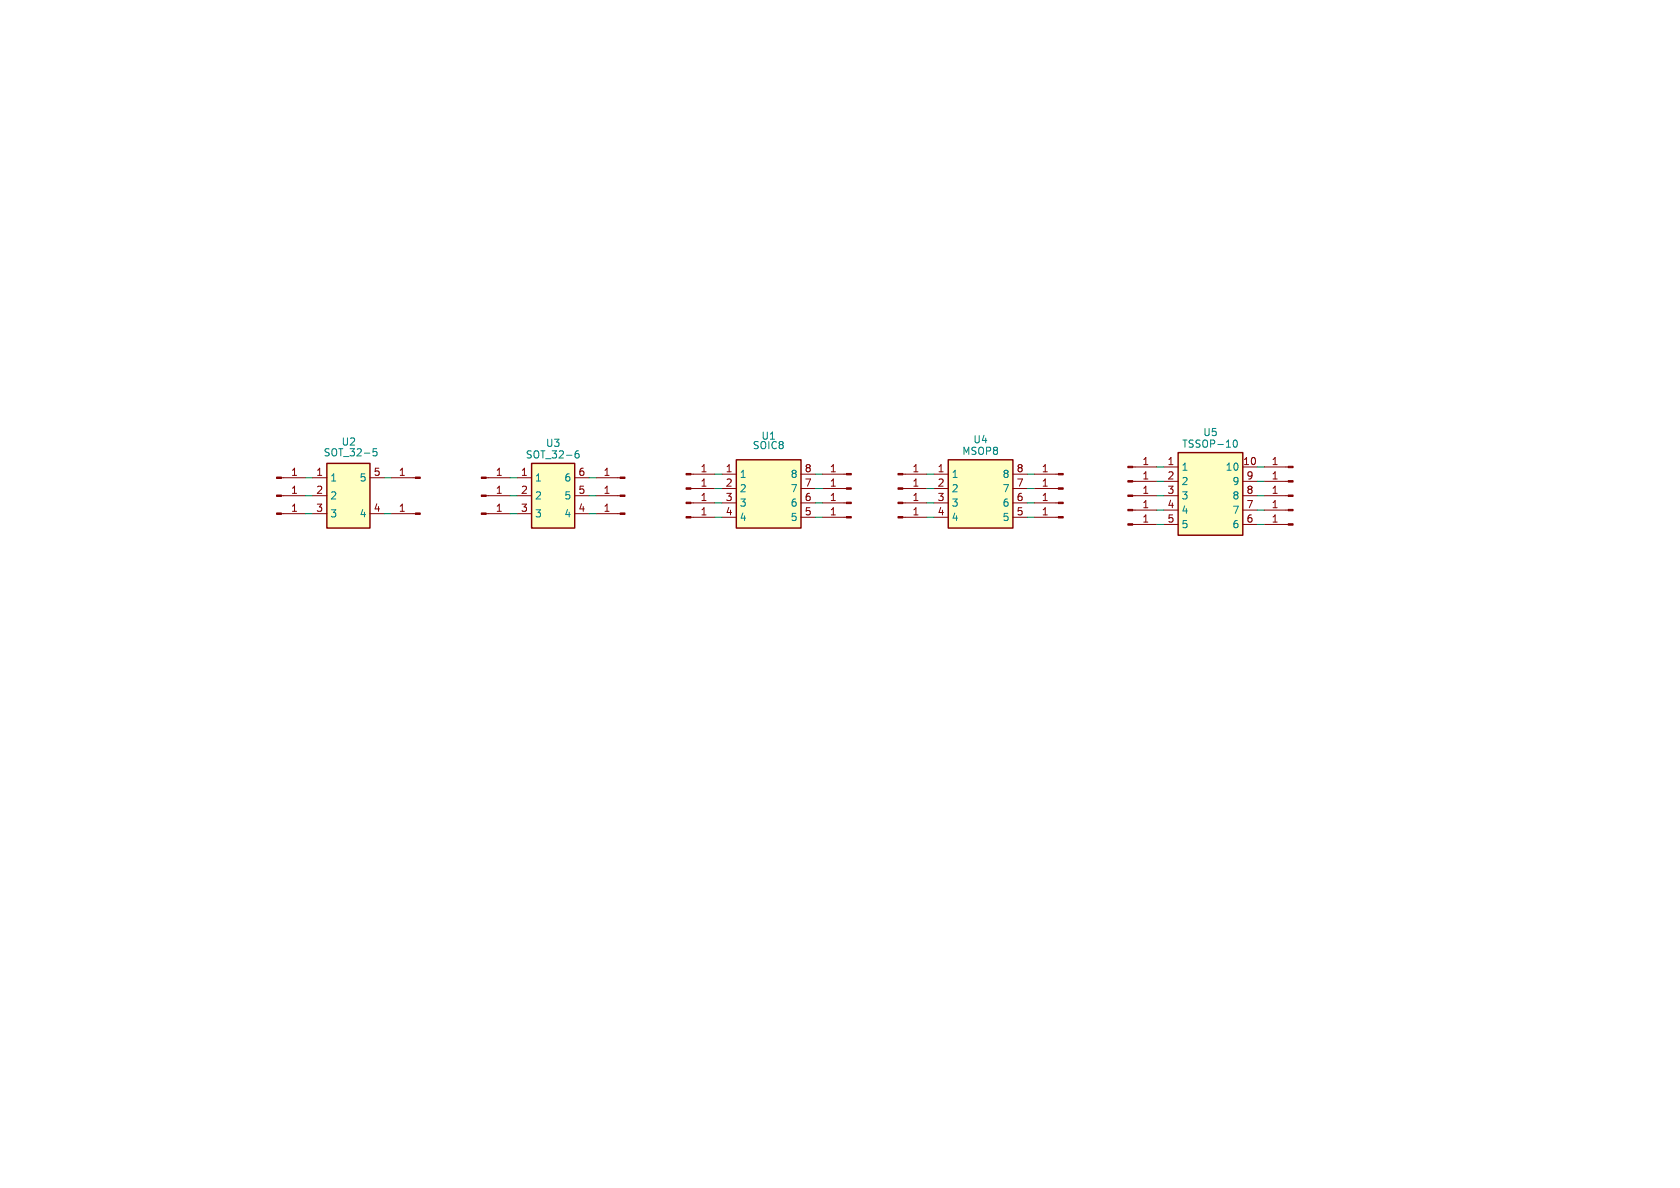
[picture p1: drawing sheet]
<svg xmlns="http://www.w3.org/2000/svg" width="297mm" height="210mm" viewBox="0 0 297 210" stroke-linecap="round" stroke-linejoin="round" font-family="sans-serif">
<g fill="none" stroke="#840000" stroke-width=".18">
<path d="M49.8 90.8h4.2M49.8 87.6h4.2M49.8 84.5h4.2M55.2 90.8h2.6M55.2 87.6h2.6M55.2 84.5h2.6M65.4 90.8h2.5M65.4 84.5h2.5M69.2 90.8h4.2M69.2 84.5h4.2M86 90.8h4.2M86 87.6h4.2"/>
<path d="M86 84.5h4.2M91.4 90.8h2.6M91.4 87.6h2.6M91.4 84.5h2.6M101.6 90.8h2.5M101.6 87.6h2.5M101.6 84.5h2.5M105.4 90.8h4.2M105.4 87.6h4.2M105.4 84.5h4.2M122.1 91.4h4.3M122.1 83.8h4.3"/>
<path d="M122.1 88.9h4.3M122.1 86.4h4.3M127.6 91.4h2.6M127.6 83.8h2.6M127.6 88.9h2.6M127.6 86.4h2.6M141.6 91.4h2.5M141.6 83.8h2.5M141.6 88.9h2.5M141.6 86.4h2.5M145.4 91.4h4.2M145.4 83.8h4.2"/>
<path d="M145.4 88.9h4.2M145.4 86.4h4.2M159.6 91.4h4.2M159.6 83.8h4.2M159.6 88.9h4.2M159.6 86.4h4.2M165.1 91.4h2.5M165.1 83.8h2.5M165.1 88.9h2.5M165.1 86.4h2.5M179.1 91.4h2.5M179.1 83.8h2.5"/>
<path d="M179.1 88.9h2.5M179.1 86.4h2.5M182.9 91.4h4.2M182.9 83.8h4.2M182.9 88.9h4.2M182.9 86.4h4.2M200.3 87.6h4.2M200.3 82.6h4.2M200.3 85.1h4.2M200.3 92.7h4.2M200.3 90.2h4.2M205.7 87.6h2.6"/>
<path d="M205.7 82.6h2.6M205.7 85.1h2.6M205.7 92.7h2.6M205.7 90.2h2.6M219.7 87.6h2.5M219.7 82.6h2.5M219.7 85.1h2.5M219.7 92.7h2.5M219.7 90.2h2.5M223.5 87.6h4.2M223.5 82.6h4.2M223.5 85.1h4.2"/>
<path d="M223.5 92.7h4.2M223.5 90.2h4.2"/>
</g>
<g fill="#840000" stroke="#840000" stroke-width=".18">
<path d="M187.1 91.3h.9v.3h-.9z"/>
<path d="M149.6 83.7h.9v.2h-.9z"/>
<path d="M109.6 90.7h.9v.2h-.9z"/>
<path d="M109.6 87.5h.9v.3h-.9z"/>
<path d="M187.1 83.7h.9v.2h-.9z"/>
<path d="M109.6 84.3h.9v.3h-.9z"/>
<path d="M187.1 88.8h.9v.2h-.9z"/>
<path d="M187.1 86.2h.9v.3h-.9z"/>
<path d="M48.9 87.5h.9v.3h-.9z"/>
<path d="M149.6 88.8h.9v.2h-.9z"/>
<path d="M227.7 82.4h.9v.3h-.9z"/>
<path d="M227.7 85h.9v.2h-.9z"/>
<path d="M48.9 90.7h.9v.2h-.9z"/>
<path d="M48.9 84.3h.9v.3h-.9z"/>
<path d="M227.7 87.5h.9v.3h-.9z"/>
<path d="M85.1 84.3h.9v.3h-.9z"/>
<path d="M227.7 92.6h.9v.2h-.9z"/>
<path d="M227.7 90h.9v.3h-.9z"/>
<path d="M85.1 90.7h.9v.2h-.9z"/>
<path d="M85.1 87.5h.9v.3h-.9z"/>
<path d="M121.3 83.7h.8v.2h-.8z"/>
<path d="M121.3 86.2h.8v.3h-.8z"/>
<path d="M158.7 91.3h.9v.3h-.9z"/>
<path d="M158.7 83.7h.9v.2h-.9z"/>
<path d="M158.7 86.2h.9v.3h-.9z"/>
<path d="M158.7 88.8h.9v.2h-.9z"/>
<path d="M199.4 82.4h.9v.3h-.9z"/>
<path d="M199.4 87.5h.9v.3h-.9z"/>
<path d="M199.4 90h.9v.3h-.9z"/>
<path d="M199.4 85h.9v.2h-.9z"/>
<path d="M199.4 92.6h.9v.2h-.9z"/>
<path d="M121.3 91.3h.8v.3h-.8z"/>
<path d="M73.4 84.3h.9v.3h-.9z"/>
<path d="M73.4 90.7h.9v.2h-.9z"/>
<path d="M121.3 88.8h.8v.2h-.8z"/>
<path d="M149.6 91.3h.9v.3h-.9z"/>
<path d="M149.6 86.2h.9v.3h-.9z"/>
</g>
<g fill="#ffffc2" stroke="#ffffc2" stroke-width=".18">
<path d="M94 81.9h7.6v11.4h-7.6z"/>
<path d="M130.2 81.3h11.4v12h-11.4z"/>
<path d="M208.3 80h11.4v14.6h-11.4z"/>
<path d="M57.8 81.9h7.6v11.4h-7.6z"/>
<path d="M167.6 81.3h11.5v12h-11.5z"/>
</g>
<path d="M57.8 81.9h7.6v11.4h-7.6zM94 81.9h7.6v11.4h-7.6zM130.2 81.3h11.4v12h-11.4zM167.6 81.3h11.5v12h-11.5zM208.3 80h11.4v14.6h-11.4z" fill="none" stroke="#840000" stroke-width=".25"/>
<path d="M66.6 79.3h-.6l-.1 .6 .2-.1 .4 .1 .2 .1-.1 .5-.2 .1-.5-.1M102.3 79.7l-.4 .1a.85 .85 0 0 0 0 1.2l.4-.2 .1-.4-.3-.2h-.3l-.1 .2M218 78.3l.1-.4 .2-.1a.68 .68 0 0 1 .5 .6 .68 .68 0 0 1-.5 .7l-.2-.2-.1-.3" fill="none" stroke="#008484" stroke-width=".18"/>
<g fill="none" stroke="#008400" stroke-width=".18">
<path d="M54 87.6h1.2M54 90.8h1.2M54 84.5h1.2M67.9 90.8h1.3M67.9 84.5h1.3M90.2 87.6h1.2M90.2 90.8h1.2M90.2 84.5h1.2M104.1 87.6h1.3M104.1 90.8h1.3M104.1 84.5h1.3M126.4 86.4h1.2"/>
<path d="M126.4 88.9h1.2M126.4 83.8h1.2M126.4 91.4h1.2M144.1 86.4h1.3M144.1 88.9h1.3M144.1 83.8h1.3M144.1 91.4h1.3M163.8 86.4h1.3M163.8 88.9h1.3M163.8 83.8h1.3M163.8 91.4h1.3M181.6 86.4h1.3"/>
<path d="M181.6 88.9h1.3M181.6 83.8h1.3M181.6 91.4h1.3M204.5 85.1h1.2M204.5 87.6h1.2M204.5 90.2h1.2M204.5 92.7h1.2M204.5 82.6h1.2M222.2 85.1h1.3M222.2 87.6h1.3M222.2 90.2h1.3M222.2 92.7h1.3"/>
<path d="M222.2 82.6h1.3"/>
</g>
<g font-size="1.8" fill="#008484">
<text x="134.6" y="77.9">U1</text>
<text x="212.7" y="77.3">U5</text>
<text x="57.2" y="80.8">SOT_32-5</text>
<text x="60.3" y="78.9">U2</text>
<text x="92.9" y="81.2">SOT_32-6</text>
<text x="96.5" y="79.2">U3</text>
<text x="133" y="79.6">SOIC8</text>
<text x="170.1" y="80.6">MSOP8</text>
<text x="172" y="78.5">U4</text>
<text x="208.8" y="83.4">1</text>
<text x="208.9" y="79.3">TSSOP-10</text>
<text x="216.7" y="83.4">10</text>
<text x="58.3" y="85.3">1</text>
<text x="58.3" y="88.5">2</text>
<text x="63.6" y="85.3">5</text>
<text x="94.5" y="85.3">1</text>
<text x="94.5" y="88.5">2</text>
<text x="99.8" y="88.5">5</text>
<text x="99.8" y="85.3">6</text>
<text x="130.7" y="84.6">1</text>
<text x="130.7" y="87.2">2</text>
<text x="130.7" y="89.7">3</text>
<text x="139.8" y="89.7">6</text>
<text x="139.8" y="87.2">7</text>
<text x="139.8" y="84.6">8</text>
<text x="168.1" y="84.6">1</text>
<text x="168.1" y="87.2">2</text>
<text x="168.1" y="89.7">3</text>
<text x="177.2" y="89.7">6</text>
<text x="177.2" y="87.2">7</text>
<text x="177.2" y="84.6">8</text>
<text x="208.8" y="85.9">2</text>
<text x="208.8" y="88.5">3</text>
<text x="217.9" y="88.5">8</text>
<text x="217.9" y="85.9">9</text>
<text x="58.3" y="91.6">3</text>
<text x="63.6" y="91.6">4</text>
<text x="94.5" y="91.6">3</text>
<text x="99.8" y="91.6">4</text>
<text x="130.7" y="92.3">4</text>
<text x="139.8" y="92.3">5</text>
<text x="168.1" y="92.3">4</text>
<text x="177.2" y="92.3">5</text>
<text x="208.8" y="91">4</text>
<text x="208.8" y="93.5">5</text>
<text x="217.9" y="93.5">6</text>
<text x="217.9" y="91">7</text>
</g>
<g font-size="1.8" fill="#840000">
<text x="123.8" y="83.6">1</text>
<text x="128.2" y="83.6">1</text>
<text x="142.2" y="83.6">8</text>
<text x="146.7" y="83.6">1</text>
<text x="161.3" y="83.6">1</text>
<text x="165.7" y="83.6">1</text>
<text x="179.7" y="83.6">8</text>
<text x="184.1" y="83.6">1</text>
<text x="201.9" y="82.3">1</text>
<text x="206.3" y="82.3">1</text>
<text x="219.7" y="82.3">10</text>
<text x="224.8" y="82.3">1</text>
<text x="51.4" y="87.4">1</text>
<text x="51.4" y="84.2">1</text>
<text x="55.8" y="84.2">1</text>
<text x="55.8" y="87.4">2</text>
<text x="66" y="84.2">5</text>
<text x="70.5" y="84.2">1</text>
<text x="87.6" y="84.2">1</text>
<text x="87.6" y="87.4">1</text>
<text x="92" y="84.2">1</text>
<text x="92" y="87.4">2</text>
<text x="102.2" y="87.4">5</text>
<text x="102.2" y="84.2">6</text>
<text x="106.6" y="87.4">1</text>
<text x="106.6" y="84.2">1</text>
<text x="123.8" y="86.1">1</text>
<text x="123.8" y="88.6">1</text>
<text x="128.2" y="86.1">2</text>
<text x="128.2" y="88.6">3</text>
<text x="142.2" y="88.6">6</text>
<text x="142.2" y="86.1">7</text>
<text x="146.7" y="88.6">1</text>
<text x="146.7" y="86.1">1</text>
<text x="161.3" y="86.1">1</text>
<text x="161.3" y="88.6">1</text>
<text x="165.7" y="86.1">2</text>
<text x="165.7" y="88.6">3</text>
<text x="179.7" y="88.6">6</text>
<text x="179.7" y="86.1">7</text>
<text x="184.1" y="88.6">1</text>
<text x="184.1" y="86.1">1</text>
<text x="201.9" y="87.4">1</text>
<text x="201.9" y="89.9">1</text>
<text x="201.9" y="84.8">1</text>
<text x="206.3" y="84.8">2</text>
<text x="206.3" y="87.4">3</text>
<text x="206.3" y="89.9">4</text>
<text x="220.3" y="89.9">7</text>
<text x="220.3" y="87.4">8</text>
<text x="220.3" y="84.8">9</text>
<text x="224.8" y="84.8">1</text>
<text x="224.8" y="87.4">1</text>
<text x="224.8" y="89.9">1</text>
<text x="51.4" y="90.6">1</text>
<text x="55.8" y="90.6">3</text>
<text x="66" y="90.6">4</text>
<text x="70.5" y="90.6">1</text>
<text x="87.6" y="90.6">1</text>
<text x="92" y="90.6">3</text>
<text x="102.2" y="90.6">4</text>
<text x="106.6" y="90.6">1</text>
<text x="123.8" y="91.2">1</text>
<text x="128.2" y="91.2">4</text>
<text x="142.2" y="91.2">5</text>
<text x="146.7" y="91.2">1</text>
<text x="161.3" y="91.2">1</text>
<text x="165.7" y="91.2">4</text>
<text x="179.7" y="91.2">5</text>
<text x="184.1" y="91.2">1</text>
<text x="201.9" y="92.5">1</text>
<text x="206.3" y="92.5">5</text>
<text x="220.3" y="92.5">6</text>
<text x="224.8" y="92.5">1</text>
</g>
</svg>
